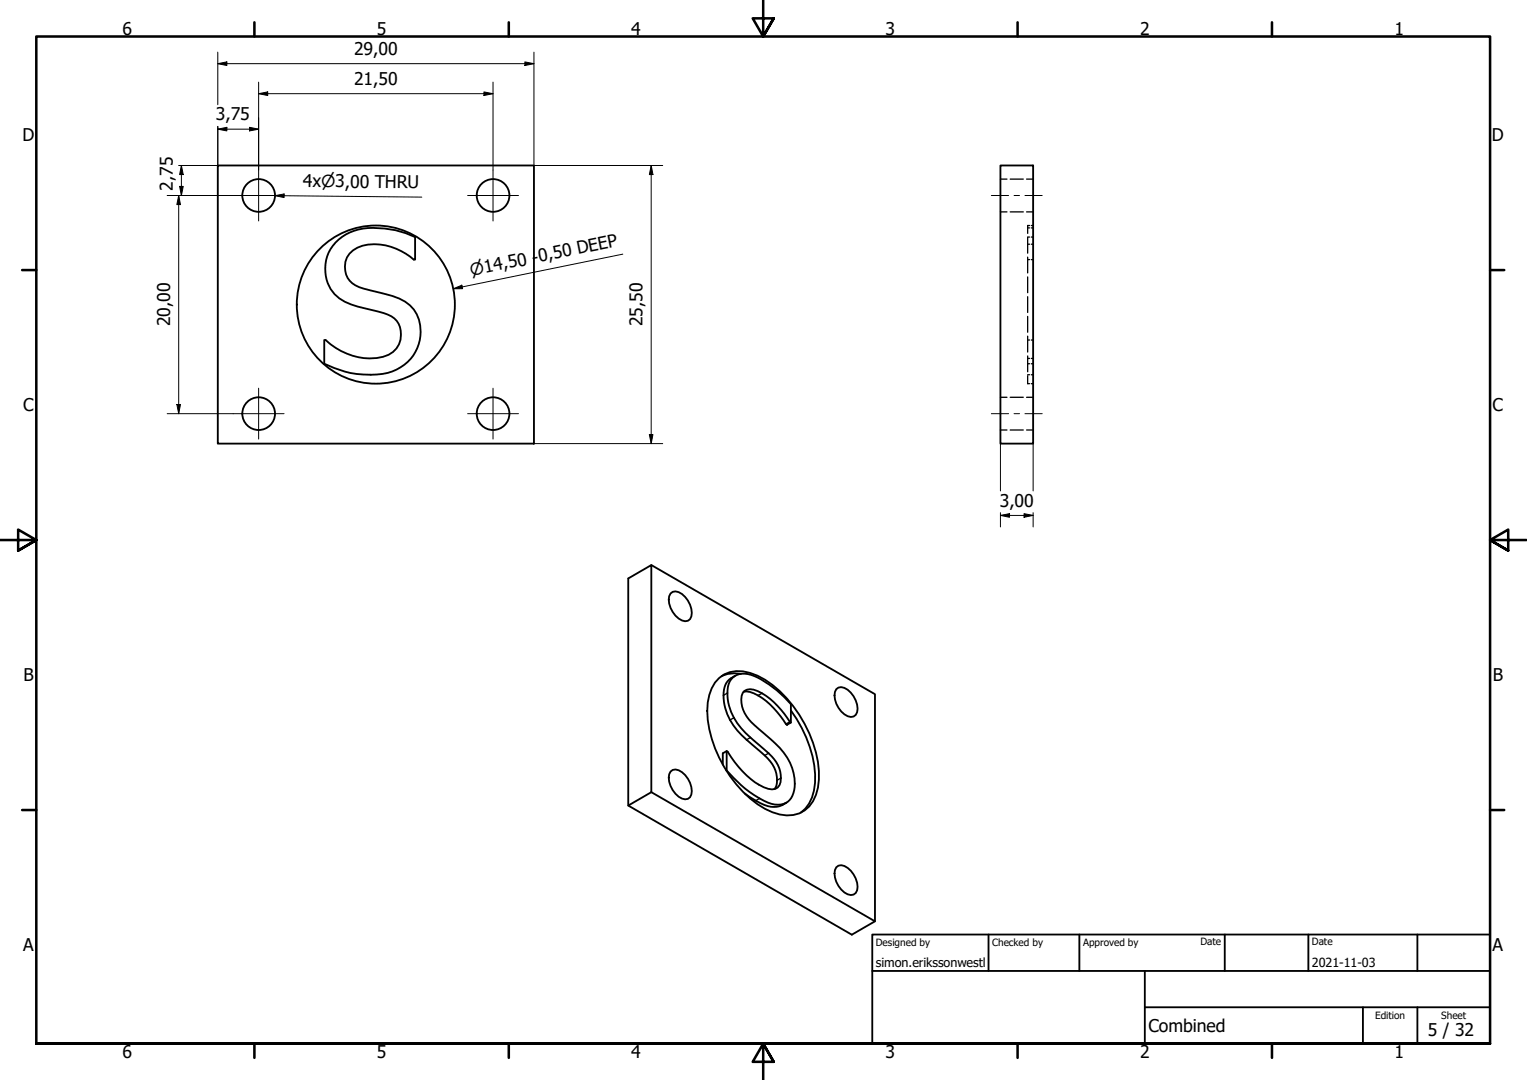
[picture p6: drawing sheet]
<svg xmlns="http://www.w3.org/2000/svg" width="420mm" height="297mm" viewBox="0 0 420 297" stroke-linecap="round" stroke-linejoin="round" font-family="sans-serif">
<!-- layer: Visible (ISO) -->
<g fill="none" stroke="#000" stroke-width=".51">
<path d="M59.9 45.5h87v76.5h-87zM275.3 45.5h9v76.5h-9zM92.3 66.7a13.6 13.6 0 0 1 10.3-4 25.6 25.6 0 0 1 11.6 2.5v6.2h-.4a16 16 0 0 0-14.1-3.8 6 6 0 0 0-4.8 6 6 6 0 0 0 5.1 5.8l6.2 1.5a11 11 0 0 1 9.1 7 11.8 11.8 0 0 1-11.6 15.1 26.8 26.8 0 0 1-14.5-3v-6.5h.4a17.4 17.4 0 0 0 15.8 4.6 6.2 6.2 0 0 0 4.8-4.8 6.2 6.2 0 0 0-2.5-6.3 47.1 47.1 0 0 0-9.2-2.7 10.8 10.8 0 0 1-8.6-7.4 10.6 10.6 0 0 1 2.4-10.2zM179.2 155.4l61.5 35.5v62.5l-6.3 3.7-61.5-35.5v-62.5l6.3-3.7v62.5l-6.3 3.7M184.5 163.2a2.22 2.22 0 0 1 3.1 .2 6.6 6.6 0 0 1 2.6 6.2 1.73 1.73 0 0 1-2.6 1.1 6.6 6.6 0 0 1-3.5-6.7zM197.9 186.4a9.5 9.5 0 0 1 10.5-.5 32.3 32.3 0 0 1 15.3 18.4 22.3 22.3 0 0 1 .8 14.3 8.1 8.1 0 0 1-10 5.4 23.2 23.2 0 0 1-11.9-8.3 33.6 33.6 0 0 1-8-20.2 12.3 12.3 0 0 1 3.3-9.1zM202.3 185.9a5.4 5.4 0 0 0-3.2 6.3 15.9 15.9 0 0 0 6.3 11.3l3.8 3.2a10 10 0 0 1 4.6 7.9 3.4 3.4 0 0 1-.7 2.5M203.9 185.3l-1.9-.1-1.8 .2-1.6 .5M204.6 190.3a8.6 8.6 0 0 1 6.2 2.5l3.1 3.1 2.4 3.3M216.3 199.2l1.1-.6 .2 .1-1 .6zM217.4 198.6a20.4 20.4 0 0 0-10.1-8.9 2.46 2.46 0 0 0-3.3 2.7 9.3 9.3 0 0 0 3.6 7 64.7 64.7 0 0 1 8.1 7.6 12.2 12.2 0 0 1 2.3 11.8 4.8 4.8 0 0 1-6.7 2 31.7 31.7 0 0 1-11.4-8.9M217.6 198.7v-5a28.4 28.4 0 0 0-11-8.1 4.6 4.6 0 0 0-6.4 5 15.7 15.7 0 0 0 6.3 12.2l3.7 3.3a10 10 0 0 1 4.7 7.9 2.56 2.56 0 0 1-.9 2.5 2.56 2.56 0 0 1-2.6 .5 22.6 22.6 0 0 1-11.2-10.3l-.3-.1-1 .6v3.1"/>
<path d="M217.6 195.4a32.3 32.3 0 0 1 6.7 19.9 10.9 10.9 0 0 1-4 8.2M230.1 189.6a2.22 2.22 0 0 1 3.1 .1 6.6 6.6 0 0 1 2.6 6.2 1.76 1.76 0 0 1-2.6 1.1 6.6 6.6 0 0 1-3.5-6.7zM179.2 217.9l61.5 35.5M184.5 212.2a2.2 2.2 0 0 1 3.1 .2 6.5 6.5 0 0 1 2.6 6.1 1.73 1.73 0 0 1-2.6 1.1 6.6 6.6 0 0 1-3.5-6.7zM199.9 206.6v5.3M199.9 211.9h.1M204.9 218.3l3 1.9a8.3 8.3 0 0 0 6.5 1.5l2-.9M230.1 238.5a2.2 2.2 0 0 1 3.1 .2 6.6 6.6 0 0 1 2.6 6.2 1.76 1.76 0 0 1-2.6 1.1 6.5 6.5 0 0 1-3.5-6.7z"/>
<circle cx="71.2" cy="53.8" r="4.5"/>
<circle cx="135.7" cy="53.8" r="4.5"/>
<circle cx="103.4" cy="83.8" r="21.8"/>
<circle cx="71.2" cy="113.8" r="4.5"/>
<circle cx="135.7" cy="113.8" r="4.5"/>
</g>
<!-- layer: Hidden (ISO) -->
<g fill="none" stroke="#000" stroke-width=".36">
<path d="M275.3 58.3h1.8M275.3 49.3h1.8M278 58.3h3.6M278 49.3h3.6M282.5 58.3h1.8M282.5 49.3h1.8M282.8 67.2h.5M282.8 71.4h.5M282.8 65.2h.5M282.8 62.7h.5M282.8 65.3v4.3M282.8 70.7v4.4"/>
<path d="M282.8 76.2v4.3M283.3 62h-.5v2.2M283.8 67.2h.5M283.8 71.4h.5M283.8 65.2h.5M283.8 62.7h.5M283.8 62h.5M282.8 98.6h.5M282.8 93.5h.5M282.8 81.6v4.3M282.8 87v4.4M282.8 92.5v4.3"/>
<path d="M282.8 97.9v4.4M283.8 98.6h.5M283.8 93.5h.5M275.3 118.3h1.8M275.3 109.3h1.8M278 118.3h3.6M278 109.3h3.6M282.5 118.3h1.8M282.5 109.3h1.8M282.8 103.1h.5M282.8 100h.5M282.8 103.3v2.2h.5"/>
<path d="M283.8 103.1h.5M283.8 100h.5M283.8 105.5h.5"/>
</g>
<!-- layer: Visible Narrow (ISO) -->
<path d="M200.2 190.6l-1.1 .6M201.9 197.4l-1 .6M209.7 190.7l-1.1 .6M206.5 202.8l-1.1 .7M209 219.6l-1.1 .6M211.5 207.2l-1.1 .6M214.9 214l-1.1 .6M216.2 220.9l-1.1 .6" fill="none" stroke="#000" stroke-width=".36"/>
<!-- layer: Border (ISO) -->
<g fill="none" stroke="#000" stroke-width=".7">
<path d="M70 6.1v3.9M140 6.1v3.9M210 0v10l-2.9-5h5.8l-2.9 5 2.9-5M280 6.1v3.9M350 6.1v3.9M6.1 74.3h3.9M410 74.3h3.9M0 148.5h10l-5-2.8v5.7l5-2.9-5 2.9M420 148.5h-10l5-2.8v5.7l-5-2.9 5 2.9M6.1 222.8h3.9M410 222.8h3.9M10 287v-277h400v277h-400h400"/>
<path d="M70 287v3.9M140 287v3.9M212.9 292l-2.9-5 2.9 5h-5.8l2.9-5v10M280 287v3.9M350 287v3.9"/>
</g>
<!-- layer: Title (ISO) -->
<path d="M240 257h170v30h-170zM272 257v10M297 257v10M337 257v10M360 257v10M390 257v10M240 267h170M315 277h95M315 267v20M375 277v10M390 277v10" fill="none" stroke="#000" stroke-width=".51"/>
<!-- layer: Dimension (ISO) -->
<g fill="none" stroke="#000" stroke-width=".28">
<path d="M59.9 17.5l2.5-.5v1zM59.9 17.5h87M59.9 14.3v14.5M144.4 17l2.5 .5-2.5 .5zM146.9 14.3v31.2h35.5M59.9 35.5l2.5-.5v1zM59.9 34.8v10.7h-10.8M59.9 35.5h11.3M68.7 35l2.5 .5-2.5 .5zM71.2 25.8l2.5-.5v1zM71.2 22.6v24.2M71.2 25.8h64.5"/>
<path d="M133.2 25.3l2.5 .5-2.5 .5zM135.7 22.6v24.2M46 53.8h18.2M49.2 53.8l.5 2.5h-1zM49.2 53.8v60M49.4 51.3h1l-.5 2.5zM49.9 45.5l.5 2.5h-1zM49.9 45.5v8.3M179.2 45.5l.5 2.5h-1zM179.2 45.5v76.5M46 113.8h18.2M48.7 111.3h1l-.5 2.5z"/>
<path d="M178.7 119.5h1l-.5 2.5zM146.9 122h35.5M275.3 122v13M284.3 122v13M275.3 141.8l2.5-.5v1zM275.3 141.8h9M275.3 141v3.9M281.8 141.3l2.5 .5-2.5 .5zM284.3 141v3.9"/>
</g>
<g fill="#000">
<path d="M59.9 17.5l2.5-.5v1z" fill-rule="evenodd"/>
<path d="M144.4 17l2.5 .5-2.5 .5z" fill-rule="evenodd"/>
<path d="M59.9 35.5l2.5-.5v1z" fill-rule="evenodd"/>
<path d="M68.7 35l2.5 .5-2.5 .5z" fill-rule="evenodd"/>
<path d="M71.2 25.8l2.5-.5v1z" fill-rule="evenodd"/>
<path d="M133.2 25.3l2.5 .5-2.5 .5z" fill-rule="evenodd"/>
<path d="M49.4 51.3h1l-.5 2.5z" fill-rule="evenodd"/>
<path d="M49.2 53.8l.5 2.5h-1z" fill-rule="evenodd"/>
<path d="M49.9 45.5l.5 2.5h-1z" fill-rule="evenodd"/>
<path d="M179.2 45.5l.5 2.5h-1z" fill-rule="evenodd"/>
<path d="M48.7 111.3h1l-.5 2.5z" fill-rule="evenodd"/>
<path d="M178.7 119.5h1l-.5 2.5z" fill-rule="evenodd"/>
<path d="M275.3 141.8l2.5-.5v1z" fill-rule="evenodd"/>
<path d="M281.8 141.3l2.5 .5-2.5 .5z" fill-rule="evenodd"/>
</g>
<!-- layer: Symbol (ISO) -->
<path d="M75.7 53.8l2.5-.5v1zM75.7 53.8l40.4 .4M124.7 79.4l2.4-1 .2 1zM171.4 69.9l-46.7 9.5" fill="none" stroke="#000" stroke-width=".28"/>
<g fill="#000">
<path d="M75.7 53.8l2.5-.5v1z" fill-rule="evenodd"/>
<path d="M124.7 79.4l2.4-1 .2 1z" fill-rule="evenodd"/>
</g>
<!-- layer: Centerline (ISO) -->
<path d="M272.8 53.8h4.7M279 53.8h1.5M282 53.8h4.8M272.8 113.8h4.7M279 113.8h1.5M282 113.8h4.8" fill="none" stroke="#000" stroke-width=".28"/>
<!-- layer: Center Mark (ISO) -->
<path d="M64.2 53.8h14M71.2 46.8v14M128.7 53.8h14M135.7 46.8v14M64.2 113.8h14M71.2 106.8v14M128.7 113.8h14M135.7 106.8v14" fill="none" stroke="#000" stroke-width=".28"/>
<g font-size="4.8">
<text x="33.7" y="9.6">6</text>
<text x="103.7" y="9.6">5</text>
<text x="173.7" y="9.6">4</text>
<text x="243.7" y="9.6">3</text>
<text x="313.7" y="9.6">2</text>
<text x="383.7" y="9.6">1</text>
<text x="97.4" y="15.1">29,00</text>
<text x="97.4" y="23.4">21,50</text>
<text x="59.4" y="33.1">3,75</text>
<text x="6.2" y="38.9">D</text>
<text x="410.5" y="38.9">D</text>
<text x="47.5" y="52.5" transform="rotate(-90 47.5 52.5)">2,75</text>
<text x="83.3" y="51.5">4x⌀3,00 THRU</text>
<text x="46.8" y="89.8" transform="rotate(-90 46.8 89.8)">20,00</text>
<text x="176.8" y="89.8" transform="rotate(-90 176.8 89.8)">25,50</text>
<text x="6.4" y="113.2">C</text>
<text x="410.7" y="113.2">C</text>
<text x="275.1" y="139.4">3,00</text>
<text x="6.4" y="187.4">B</text>
<text x="410.7" y="187.4">B</text>
<text x="6.4" y="261.7">A</text>
<text x="410.7" y="261.7">A</text>
<text x="316" y="283.8">Combined</text>
<text x="392.9" y="285">5 / 32</text>
<text x="33.7" y="290.9">6</text>
<text x="103.7" y="290.9">5</text>
<text x="173.7" y="290.9">4</text>
<text x="243.7" y="290.9">3</text>
<text x="313.7" y="290.9">2</text>
<text x="383.7" y="290.9">1</text>
</g>
<text font-size="4.6" x="129.7" y="76" transform="rotate(-12 129.7 76)">⌀14,50 -0,50 DEEP</text>
<g font-size="3.5">
<text x="241" y="266">simon.erikssonwestl</text>
<text x="361" y="266">2021-11-03</text>
</g>
<g font-size="2.8">
<text x="241" y="260.1">Designed by</text>
<text x="273" y="260.1">Checked by</text>
<text x="298" y="260.1">Approved by</text>
<text x="330.3" y="260">Date</text>
<text x="361" y="260">Date</text>
<text x="378.4" y="280.1">Edition</text>
<text x="396.6" y="280.1">Sheet</text>
</g>
</svg>
